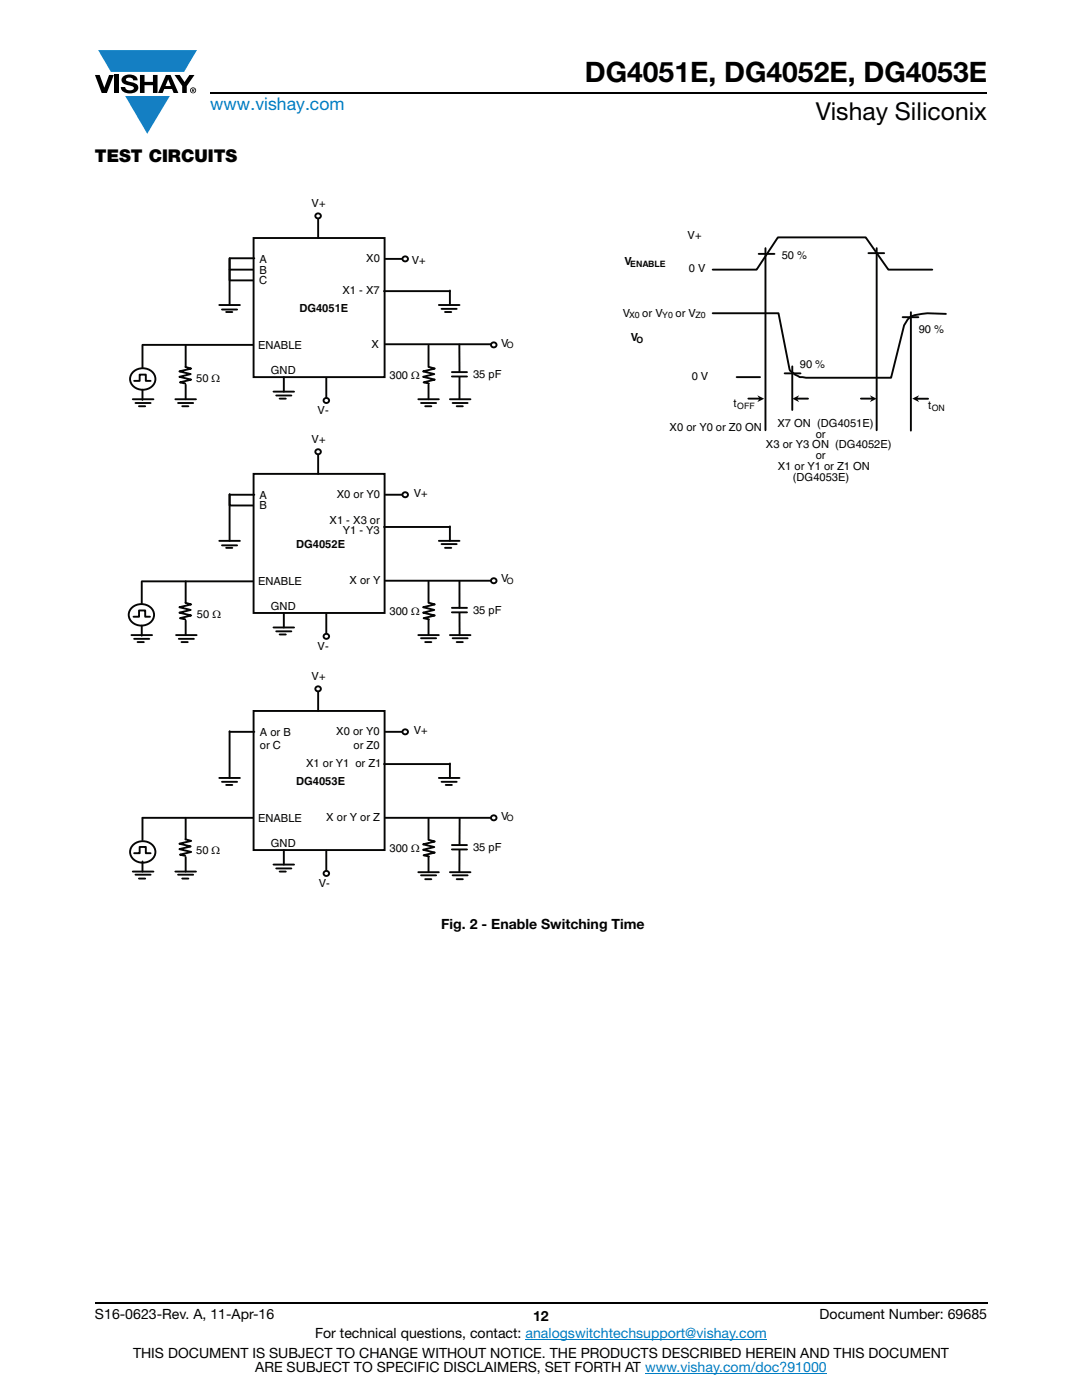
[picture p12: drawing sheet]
<svg xmlns="http://www.w3.org/2000/svg" width="216mm" height="279mm" viewBox="0 0 216 279" stroke-linecap="round" stroke-linejoin="round" font-family="sans-serif">
<g fill="#147fc3">
<path d="M19.6 10h19.7l-2.6 4.3h-1.1h-13.5z"/>
<path d="M25 19.2h8.9l-4.5 7.5z"/>
</g>
<g fill="#000">
<path d="M18.9 15h1l.9 2.5 1-2.5h.9l-1.4 3.6h-1zM22.9 15h.9v3.6h-.9zM24.6 15.3a2.1 2.1 0 0 1 2.8 .3l.1 .4h-.9a.79 .79 0 0 0-.7-.5 .79 .79 0 0 0-.8 .4l.3 .3 1 .2a1.08 1.08 0 0 1 1.2 1 1.08 1.08 0 0 1-1.1 1.2 1.73 1.73 0 0 1-2.4-1.2h.9a.96 .96 0 0 0 .8 .6 .96 .96 0 0 0 .9-.4 1.31 1.31 0 0 0-1.2-.6 1.03 1.03 0 0 1-1.1-.6 1.03 1.03 0 0 1 .2-1.1zM27.9 15h.9v1.3h1.7v-1.3h.9v3.6h-.9v-1.6h-1.7v1.6h-.9zM34.8 15h1.1l.9 1.4 1-1.4h1l-1.5 2.2v1.4h-.9v-1.4z"/>
<path d="M33.6 15.9l.5 1.3h-1.1zM33.1 15l-1.6 3.6h1l.3-.8h1.5l.3 .8h1l-1.6-3.6z"/>
<path d="M38.4 17.8h.2v.2h-.2zM38.3 17.7v.7h.1v-.3l.4 .3-.2-.3 .2-.2-.1-.2z"/>
<path d="M38.1 18a.46 .46 0 0 1 .9 0 .46 .46 0 0 1-.9 0zM37.9 18a.6 .6 0 0 0 1.2 0 .6 .6 0 0 0-1.2 0z"/>
</g>
<path d="M42 18.6h155M18.9 260h178.1" fill="none" stroke="#000" stroke-width=".36"/>
<path d="M104.9 267.3h48.1M128.7 274h36.3" fill="none" stroke="#007ec4" stroke-width=".2"/>
<path d="M25.5 39.4h163.4v138.2h-163.4z" fill="#fff"/>
<path d="M28.4 68.8h22.2M37 73.2l1.2 .4-2.4 .5 2.2 .6-2.2 .5 2.4 .6-2.3 .5 1.1 .2" fill="none" stroke="#050504" stroke-width=".38"/>
<path d="M26.5 74.3a2.63 2.63 0 0 1 2.7-.7 2.63 2.63 0 0 1 1.8 2 2.56 2.56 0 0 1-2.5 2.2 2.56 2.56 0 0 1-2.5-2.2v-.5z" fill-rule="evenodd" fill="#fff"/>
<g fill="none" stroke="#050504" stroke-width=".38">
<path d="M45.8 51.7v4.1M45.8 53.8h4.9M45.8 56h4.9M26.5 79.7h4.1M26.5 74.3a2.63 2.63 0 0 1 2.7-.7 2.63 2.63 0 0 1 1.8 2 2.56 2.56 0 0 1-2.5 2.2 2.56 2.56 0 0 1-2.5-2.2v-.5zM26.8 76h1.1v-1.2h1.2v1.2h1M28.4 69v4.4M28.4 77.8v2M35 79.7h4.1M37 69v4.2M37 76.8v2.9M27 80.4h3.1"/>
<path d="M27.7 81.1h1.3M35.5 80.4h3M36.4 81.1h1.2"/>
</g>
<path d="M50.6 47.5h26.1v27.8h-26.1z" fill="#fff"/>
<path d="M50.6 47.5h26.1v27.8h-26.1zM63.5 43.1v4.4" fill="none" stroke="#050504" stroke-width=".38"/>
<circle cx="63.4" cy="43.1" r=".53" fill="#fff"/>
<g fill="none" stroke="#050504" stroke-width=".38">
<path d="M50.7 51.5h-4.9v9.4M43.8 60.9h4.1M44.3 61.8h3M45.1 62.3h1.3M54.6 78.2h4.1M55.1 78.9h3M55.8 79.6h1.2M56.6 75.3v2.9M65.1 75.4v4.4"/>
<circle cx="63.4" cy="43.1" r=".53"/>
</g>
<circle cx="65.1" cy="79.9" r=".53" fill="#fff"/>
<g fill="none" stroke="#050504" stroke-width=".38">
<path d="M76.6 58.1h13.2M76.9 51.7h4M89.8 58v2.9M76.9 68.7h21.5M87.6 60.9h4.1M88.1 61.6h3M88.8 62.3h1.2"/>
<circle cx="65.1" cy="79.9" r=".53"/>
</g>
<circle cx="80.8" cy="51.7" r=".53" fill="#fff"/>
<g fill="none" stroke="#050504" stroke-width=".38">
<path d="M83.5 79.7h4.1M85.5 69v4.2M85.5 76.8v2.9M85.6 73.2l1.2 .4-2.4 .5 2.3 .6-2.3 .5 2.4 .6-2.3 .5 1.1 .2M89.8 79.7h4.1M90.2 75.1h3M90.2 74.3h3M91.7 68.8v5.5M91.7 75.3v4.4M84 80.4h3M84.8 81.1h1.3M90.3 80.4h3"/>
<path d="M91.1 81.1h1.3"/>
<circle cx="80.8" cy="51.7" r=".53"/>
</g>
<circle cx="98.5" cy="68.8" r=".53" fill="#fff"/>
<g fill="none" stroke="#050504" stroke-width=".38">
<path d="M28.4 116h22.2M37 120.3l1.2 .3-2.4 .6 2.2 .5-2.2 .6 2.4 .5-2.3 .6 1.1 .2"/>
<circle cx="98.5" cy="68.8" r=".53"/>
</g>
<path d="M26.2 121.4a2.63 2.63 0 0 1 2.7-.8 2.63 2.63 0 0 1 1.8 2.1 2.56 2.56 0 0 1-2.5 2.2 2.56 2.56 0 0 1-2.5-2.2v-.5z" fill-rule="evenodd" fill="#fff"/>
<g fill="none" stroke="#050504" stroke-width=".38">
<path d="M45.8 98.7v2.2h4.9M28.3 116v4.4M37 116v4.3M26.2 126.7h4.1M26.2 121.4a2.63 2.63 0 0 1 2.7-.8 2.63 2.63 0 0 1 1.8 2.1 2.56 2.56 0 0 1-2.5 2.2 2.56 2.56 0 0 1-2.5-2.2v-.5zM26.6 123.1h1.1v-1.3h1.3v1.3h.9M26.8 127.5h3M27.5 128.1h1.2M28.3 124.9v2M35.1 126.7h4.1M35.7 127.5h3M36.2 128.1h1.3"/>
<path d="M37 123.9v2.8"/>
</g>
<path d="M50.6 94.6h26.1v27.7h-26.1z" fill="#fff"/>
<path d="M50.6 94.6h26.1v27.7h-26.1zM63.5 90.2v4.4" fill="none" stroke="#050504" stroke-width=".38"/>
<circle cx="63.4" cy="90.2" r=".53" fill="#fff"/>
<g fill="none" stroke="#050504" stroke-width=".38">
<path d="M45.8 98.6v9.3M45.8 98.7h4.9M43.8 107.9h4.1M44.3 108.8h3M45.1 109.3h1.3M54.6 125.2h4.1M55.1 126h3M55.8 126.6h1.2M56.6 122.3v2.9M65.1 122.5v4.4"/>
<circle cx="63.4" cy="90.2" r=".53"/>
</g>
<circle cx="65.1" cy="127" r=".53" fill="#fff"/>
<g fill="none" stroke="#050504" stroke-width=".38">
<path d="M76.9 98.7h4M76.6 105.2h13.2M76.9 115.9h21.5M87.6 107.9h4.1M88.1 108.6h3M88.8 109.3h1.2M89.8 105v2.9"/>
<circle cx="65.1" cy="127" r=".53"/>
</g>
<circle cx="80.8" cy="98.7" r=".53" fill="#fff"/>
<g fill="none" stroke="#050504" stroke-width=".38">
<path d="M85.5 116v4.3M91.7 115.9v5.4M83.5 126.7h4.1M84 127.4h3M84.8 128.1h1.3M85.5 123.7v3M85.6 120.3l1.2 .3-2.4 .6 2.3 .5-2.3 .6 2.4 .5-2.3 .6 1.1 .2M89.8 126.7h4.1M90.2 122.2h3M90.2 121.3h3M90.3 127.4h3M91.1 128.1h1.3"/>
<path d="M91.7 122.3v4.5"/>
<circle cx="80.8" cy="98.7" r=".53"/>
</g>
<circle cx="98.5" cy="115.9" r=".53" fill="#fff"/>
<g fill="none" stroke="#050504" stroke-width=".38">
<path d="M28.4 163.2h22.2M37 167.5l1.2 .3-2.4 .6 2.2 .5-2.2 .6 2.4 .5-2.3 .6 1.1 .2"/>
<circle cx="98.5" cy="115.9" r=".53"/>
</g>
<path d="M26.5 168.7a2.63 2.63 0 0 1 2.7-.7 2.63 2.63 0 0 1 1.8 2 2.56 2.56 0 0 1-2.5 2.2 2.56 2.56 0 0 1-2.5-2.2v-.5z" fill-rule="evenodd" fill="#fff"/>
<path d="M26.5 173.9h4.1M26.5 168.7a2.63 2.63 0 0 1 2.7-.7 2.63 2.63 0 0 1 1.8 2 2.56 2.56 0 0 1-2.5 2.2 2.56 2.56 0 0 1-2.5-2.2v-.5zM26.8 170.3h1.1v-1.3h1.2v1.3h1M27 174.6h3.1M27.7 175.3h1.3M28.4 163.2v4.4M28.4 171.9v2M35 173.9h4.1M35.5 174.6h3M36.4 175.3h1.2M37 163.2v4.3M37 171v2.9" fill="none" stroke="#050504" stroke-width=".38"/>
<path d="M50.6 141.9h26.1v27.8h-26.1z" fill="#fff"/>
<path d="M63.5 137.5v4.4M50.6 141.9h26.1v27.7h-26.1z" fill="none" stroke="#050504" stroke-width=".38"/>
<circle cx="63.4" cy="137.5" r=".53" fill="#fff"/>
<g fill="none" stroke="#050504" stroke-width=".38">
<path d="M43.8 155.3h4.1M44.3 156h3M45.1 156.7h1.3M45.8 145.9v9.4M45.8 146.1h4.9M54.6 172.5h4.1M55.1 173.3h3M55.8 173.9h1.2M56.6 169.7v2.8M65.1 169.8v4.4"/>
<circle cx="63.4" cy="137.5" r=".53"/>
</g>
<circle cx="65.1" cy="174.3" r=".53" fill="#fff"/>
<g fill="none" stroke="#050504" stroke-width=".38">
<path d="M76.9 146.1h4M76.9 163.2h21.5"/>
<circle cx="65.1" cy="174.3" r=".53"/>
</g>
<circle cx="80.8" cy="146.1" r=".53" fill="#fff"/>
<g fill="none" stroke="#050504" stroke-width=".38">
<path d="M83.5 174.1h4.1M84 174.7h3M84.8 175.5h1.3M85.5 163.3v4.3M85.5 171v3.1M85.6 167.6l1.2 .3-2.4 .6 2.3 .5-2.3 .6 2.4 .6-2.3 .5 1.1 .2M89.8 174.1h4.1M90.2 169.5h3M90.2 168.7h3M90.3 174.7h3M91.1 175.5h1.3M91.7 169.7v4.4"/>
<path d="M91.7 163.2v5.5"/>
<circle cx="80.8" cy="146.1" r=".53"/>
</g>
<circle cx="98.5" cy="163.2" r=".53" fill="#fff"/>
<g fill="none" stroke="#050504" stroke-width=".38">
<path d="M142.2 53.8h8.8l4.2-6.4h17.5l4.6 6.4h8.7M151.4 50.7h3.1M149.3 79.6h2.3"/>
<circle cx="98.5" cy="163.2" r=".53"/>
</g>
<path d="M151.1 78.9l1.4 .7-1.4 .6 .5-.6z" fill-rule="evenodd" fill="#050504"/>
<path d="M152.7 49.5v36.4M173.3 50.5h3.1M174.9 49.5v36.4M142.2 62.5h13.1l2.2 11.2 1.1 1.1 1 .5 1.2 .1h17l2.6-10.5a3.4 3.4 0 0 1 3.4-2.2l1.2-.2 3.7 .1M156.6 74.5h3.1M158.1 73.1v8.7M171.8 79.6h2.3" fill="none" stroke="#050504" stroke-width=".38"/>
<path d="M173.6 78.9l1.3 .7-1.3 .6 .4-.6z" fill-rule="evenodd" fill="#050504"/>
<path d="M159 79.6h2.2" fill="none" stroke="#050504" stroke-width=".38"/>
<path d="M158.1 79.6l1.4-.7-.5 .7 .5 .6z" fill-rule="evenodd" fill="#050504"/>
<path d="M147 75.3h4.7M180.1 63.3h3.2M181.8 62.3v23.6M182.9 79.6h2.3M76.6 152.5h13.2M87.6 155.3h4.1M88.1 156h3M88.9 156.7h1.3M89.8 152.4v2.9" fill="none" stroke="#050504" stroke-width=".38"/>
<path d="M182 79.6l1.4-.7-.4 .7 .4 .6z" fill-rule="evenodd" fill="#050504"/>
<text font-size="5.6" x="116.7" y="16.4">DG4051E, DG4052E, DG4053E</text>
<text font-size="4.9" x="162.8" y="24">Vishay Siliconix</text>
<text font-size="3.5" fill="#007ec4" x="42" y="21.9">www.vishay.com</text>
<text font-size="3.5" x="18.9" y="32.3">TEST CIRCUITS</text>
<g font-size="2.8">
<text x="88" y="185.5">Fig. 2 - Enable Switching Time</text>
<text x="18.9" y="263.3">S16-0623-Rev. A, 11-Apr-16</text>
<text x="106.4" y="263.6">12</text>
<text x="163.6" y="263.3">Document Number: 69685</text>
<text x="62.9" y="267.1">For technical questions, contact: analogswitchtechsupport@vishay.com</text>
<text x="26.5" y="271">THIS DOCUMENT IS SUBJECT TO CHANGE WITHOUT NOTICE. THE PRODUCTS DESCRIBED HEREIN AND THIS DOCUMENT</text>
<text x="50.9" y="273.8">ARE SUBJECT TO SPECIFIC DISCLAIMERS, SET FORTH AT www.vishay.com/doc?91000</text>
</g>
<g font-size="2.2" fill="#050504">
<text x="62.2" y="41.3">V+</text>
<text x="137.2" y="47.7">V+</text>
<text x="51.8" y="52.5">A</text>
<text x="73.1" y="52.4">X0</text>
<text x="82.2" y="52.6">V+</text>
<text x="124.6" y="53">V</text>
<text x="156" y="51.6">50 %</text>
<text x="51.7" y="56.7">C</text>
<text x="51.8" y="54.6">B</text>
<text x="68.3" y="58.8">X1 - X7</text>
<text x="137.5" y="54.3">0 V</text>
<text x="59.7" y="62.3">DG4051E</text>
<text x="124.3" y="63.2">V</text>
<text x="128.2" y="63.2">or V</text>
<text x="134.8" y="63.2">or V</text>
<text x="51.5" y="69.7">ENABLE</text>
<text x="74.2" y="69.5">X</text>
<text x="100" y="69.2">V</text>
<text x="125.9" y="68.1">V</text>
<text x="183.3" y="66.4">90 %</text>
<text x="39.2" y="76.2">50 Ω</text>
<text x="54.1" y="74.6">GND</text>
<text x="77.7" y="75.6">300 Ω</text>
<text x="94.4" y="75.4">35 pF</text>
<text x="138" y="75.9">0 V</text>
<text x="159.6" y="73.5">90 %</text>
<text x="63.4" y="82.7">V-</text>
<text x="146.4" y="81.3">t</text>
<text x="185.2" y="81.6">t</text>
<text x="62.2" y="88.4">V+</text>
<text x="133.6" y="85.9">X0 or Y0 or Z0 ON</text>
<text x="152.8" y="89.5">X3 or Y3 ON (DG4052E)</text>
<text x="155.1" y="85.2">X7 ON (DG4051E)</text>
<text x="162.8" y="87.3">or</text>
<text x="155.2" y="93.8">X1 or Y1 or Z1 ON</text>
<text x="158.2" y="95.9">(DG4053E)</text>
<text x="162.8" y="91.6">or</text>
<text x="51.8" y="99.5">A</text>
<text x="51.8" y="101.7">B</text>
<text x="67.2" y="99.5">X0 or Y0</text>
<text x="82.6" y="99.2">V+</text>
<text x="65.8" y="104.5">X1 - X3 or</text>
<text x="68.4" y="106.6">Y1 - Y3</text>
<text x="59.1" y="109.4">DG4052E</text>
<text x="51.5" y="116.7">ENABLE</text>
<text x="69.7" y="116.6">X or Y</text>
<text x="100" y="116.2">V</text>
<text x="39.3" y="123.3">50 Ω</text>
<text x="54.1" y="121.7">GND</text>
<text x="77.7" y="122.7">300 Ω</text>
<text x="94.4" y="122.5">35 pF</text>
<text x="63.4" y="129.7">V-</text>
<text x="62.2" y="135.7">V+</text>
<text x="51.9" y="146.9">A or B</text>
<text x="51.9" y="149.5">or C</text>
<text x="67.1" y="146.7">X0 or Y0</text>
<text x="70.5" y="149.4">or Z0</text>
<text x="82.6" y="146.4">V+</text>
<text x="61.1" y="153.1">X1 or Y1 or Z1</text>
<text x="59.1" y="156.7">DG4053E</text>
<text x="51.5" y="164">ENABLE</text>
<text x="65.1" y="163.9">X or Y or Z</text>
<text x="100" y="163.6">V</text>
<text x="39.2" y="170.5">50 Ω</text>
<text x="54.1" y="169">GND</text>
<text x="77.7" y="170">300 Ω</text>
<text x="94.4" y="169.8">35 pF</text>
<text x="63.6" y="177.1">V-</text>
</g>
<g font-size="1.7" fill="#050504">
<text x="125.8" y="53.4">ENABLE</text>
<text x="125.6" y="63.5">X0</text>
<text x="132.1" y="63.5">Y0</text>
<text x="138.8" y="63.5">Z0</text>
<text x="101.2" y="69.5">O</text>
<text x="127" y="68.5">O</text>
<text x="147.1" y="81.6">OFF</text>
<text x="185.9" y="82">ON</text>
<text x="101.2" y="116.6">O</text>
<text x="101.2" y="163.9">O</text>
</g>
</svg>
